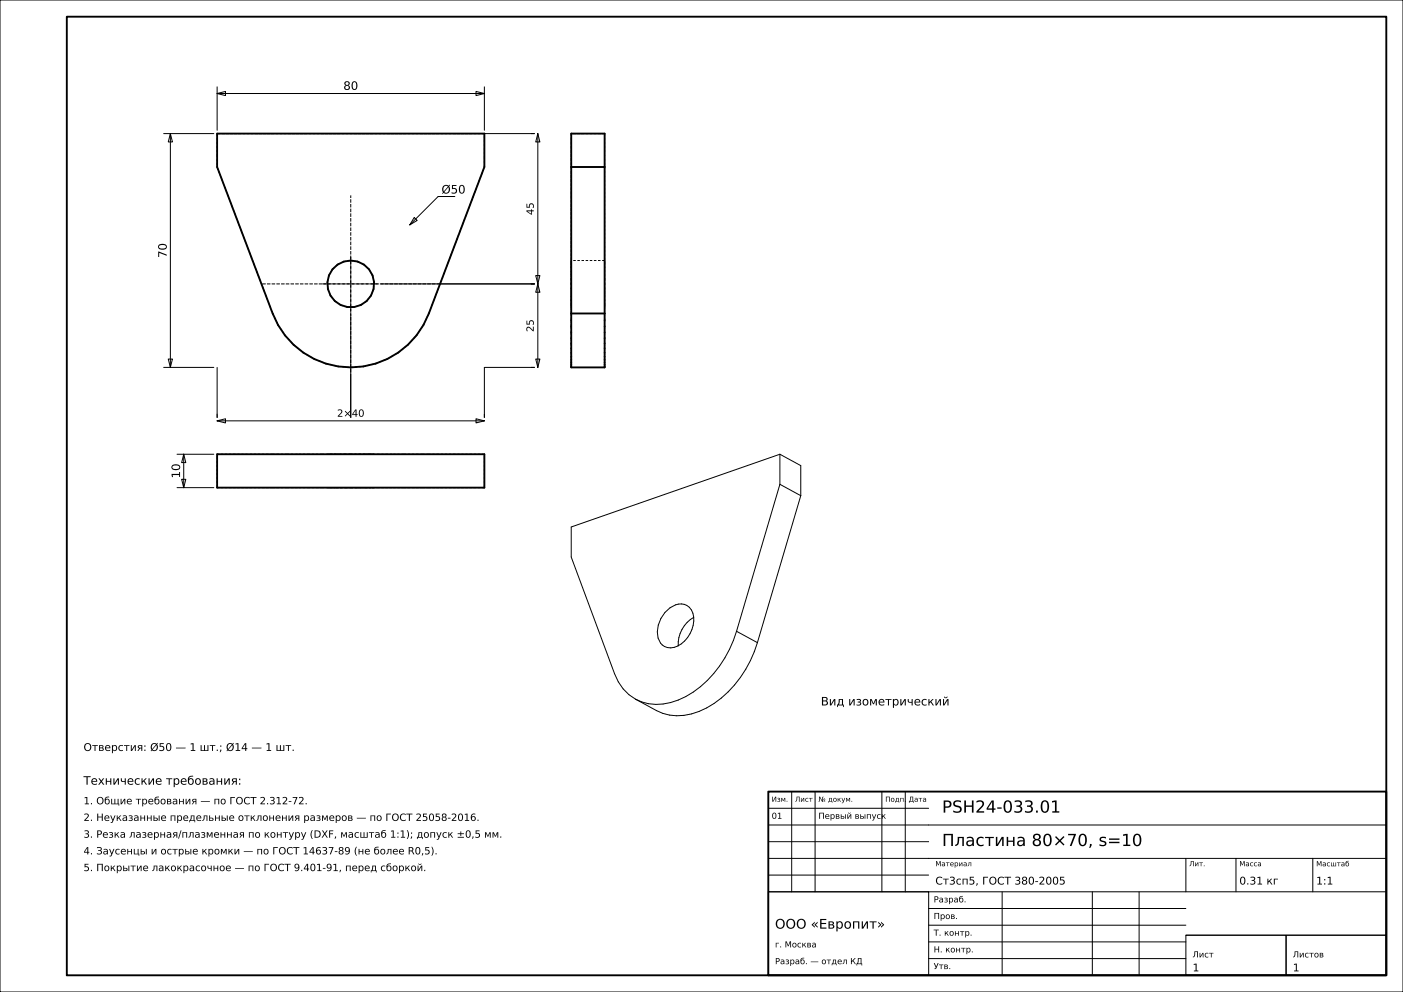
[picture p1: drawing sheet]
<svg xmlns="http://www.w3.org/2000/svg" width="420mm" height="297mm" viewBox="0 0 420 297" stroke-linecap="round" stroke-linejoin="round" font-family="sans-serif">
<g fill="none" stroke="#000" stroke-width=".3">
<path d="M0 0h420v297h-420zM49 40h15M51 40l.6 2.5h-1.2zM51 40v70M65 28l2.5-.6v1.2zM65 26v13M65 28h80M142.5 27.4l2.5 .6-2.5 .6zM145 26v13M145 40h15M161 40l.6 2.5h-1.2zM161 40v70"/>
<path d="M136.2 58.8h-5l-8.5 8.5M124 65.1l.9 .9-2.2 1.3zM105 94v31M114 85h46M160.4 82.5h1.2l-.6 2.5zM161 85l.6 2.5h-1.2zM49 110h15M50.4 107.5h1.2l-.6 2.5zM65 110v15M160 110h-15v15M160.4 107.5h1.2l-.6 2.5zM53 136h11"/>
<path d="M55 136l.6 2.5h-1.2zM55 136v10M65 126l2.5-.6v1.2zM65 126h80M142.5 125.4l2.5 .6-2.5 .6zM233.5 136l6.2 3.4v9M233.5 136v9M233.5 136l-62.5 21.8v9l13 34.9a13.9 13.9 0 0 0 6.3 7.6M53 146h11M54.4 143.5h1.2l-.6 2.5zM233.5 145l6.2 3.4M233.5 145l-13 44"/>
<path d="M239.7 148.4l-13 44M199.1 183.4a5.8 5.8 0 0 1 5.7-2.5 4.5 4.5 0 0 1 2.9 5 8.6 8.6 0 0 1-6.9 8.1 4.1 4.1 0 0 1-4-4.8l.3-2 .8-2zM207.7 184.8a9.3 9.3 0 0 0-4.7 8.5M220.5 189a32.1 32.1 0 0 1-17.5 20.6 14.9 14.9 0 0 1-12.7-.3M220.5 189l6.2 3.4M226.7 192.4a32.1 32.1 0 0 1-17.4 20.6 14.9 14.9 0 0 1-12.8-.3l-6.2-3.4M237 237v30M244 237v30M264 237v30M271 237v30M230 257h185M230 252h48"/>
<path d="M230 247h185M230 242h48M355 257v10M370 257v10M393 257v10M230 267h48v25h-48zM230 267h185M230 262h48M278 277h77M278 272h77M300 267v25M327 267v25"/>
<path d="M341 267v25M278 287h77M278 282h77M355 280h30v12h-30zM355 280h60M385 280h30v12h-30z"/>
</g>
<g fill="none" stroke="#000" stroke-width=".56">
<path d="M20 5h395v287h-395zM65 40h80v10l-16.6 43.9a25 25 0 0 1-23.4 16.1 25 25 0 0 1-23.4-16.1l-16.6-43.9zM171 40h10v70h-10zM171 50h10M171 93.9h10M65 136h80v10h-80zM230 237h185v55h-185z"/>
<circle cx="105" cy="85" r="7"/>
</g>
<g fill="none" stroke="#000" stroke-width=".3" stroke-dasharray=".7 .5" stroke-linecap="butt">
<path d="M65 40v10M145 40h-80M171 40v10M181 40v10M181 40h-10M65 50l16.6 43.9M145 50v-10M171 50v43.9M181 50h-10M181 50v43.9M101.1 79.2l1.8-.9M102.9 78.3l2.1-.3"/>
<path d="M105 78l2.1 .3M107.1 78.3l1.8 .9M108.9 79.2l1.6 1.4M171 78v.2M171 78.2v.5M171 78.7v.8M171 79.5v1.1M171 79.5v-.8M171 78.7v-.5M171 78.2v-.2M181 78h-10M181 78v.2"/>
<path d="M181 78.2v.5M181 78.7v.8M181 79.5v1.1M181 79.5v-.8M181 78.7v-.5M181 78.2v-.2M81.6 93.9l1.6 3.4M83.2 97.3l2.1 3.1M98 84.5l.5-2.1M98.2 86.6l-.2-2.1M98.5 82.4l1-1.8M98.9 88.5l-.7-1.9"/>
<path d="M99.5 80.6l1.6-1.4M100.2 90.1l-1.3-1.6M102 91.3l-1.8-1.2M104 91.9l-2-.6M106 91.9h-2M108 91.3l-2 .6M109.8 90.1l-1.8 1.2M110.5 80.6l1 1.8M111.1 88.5l-1.3 1.6M111.5 82.4l.5 2.1M111.8 86.6l-.7 1.9M112 84.5l-.2 2.1"/>
<path d="M126.8 97.3l1.6-3.4M128.4 93.9l16.6-43.9M171 80.6v1.4M171 82v1.4M171 83.4v1.6M171 85v1.6M171 86.6v1.4M171 88v1.4M171 89.4v1.1M171 90.5v.8M171 91.3v.5M171 91.8v.2"/>
<path d="M171 92v-.2M171 91.8v-.5M171 91.3v-.8M171 90.5v-1.1M171 89.4v-1.4M171 88v-1.4M171 86.6v-1.6M171 85v-1.6M171 83.4v-1.4M171 82v-1.4M171 80.6v-1.1M171 93.9v1.9"/>
<path d="M171 95.8v1.9M171 97.7v1.9M171 99.6v1.6M181 80.6v1.4M181 82v1.4M181 83.4v1.6M181 85v1.6M181 86.6v1.4M181 88v1.4M181 89.4v1.1M181 90.5v.8M181 91.3v.5"/>
<path d="M181 91.8v.2M181 92v-.2M181 91.8v-.5M181 91.3v-.8M181 90.5v-1.1M181 89.4v-1.4M181 88v-1.4M181 86.6v-1.6M181 85v-1.6M181 83.4v-1.4M181 82v-1.4M181 80.6v-1.1"/>
<path d="M181 93.9v1.9M181 95.8v1.9M181 97.7v1.9M181 99.6v1.6M85.3 100.4l2.6 2.8M87.9 103.2l2.9 2.4M90.8 105.6l3.3 1.9M94.1 107.5l3.5 1.4M97.6 108.9l3.6 .8M101.2 109.7l3.8 .3M105 110l3.8-.3M108.8 109.7l3.6-.8"/>
<path d="M112.4 108.9l3.5-1.4M115.9 107.5l3.3-1.9M119.2 105.6l2.9-2.4M122.1 103.2l2.6-2.8M124.7 100.4l2.1-3.1M171 101.2v1.6M171 102.8v1.5M171 104.3v1.3M171 105.6v1.1M171 106.7v1M171 107.7v.8M171 108.5v.7"/>
<path d="M171 109.2v.4M171 109.6v.3M171 109.9v.1M181 101.2v1.6M181 102.8v1.5M181 104.3v1.3M181 105.6v1.1M181 106.7v1M181 107.7v.8M181 108.5v.7M181 109.2v.4M181 109.6v.3"/>
<path d="M181 109.9v.1M81.6 136h-16.6M83.5 136h-1.9M86 136h-2.5M89.1 136h-3.1M92.6 136h-3.5M96.5 136h-3.9M98 136h.2M98.2 136h-.2M98.2 136h.2M98.4 136h.3M98.7 136h-.5"/>
<path d="M98.7 136h.4M99.1 136h.4M99.5 136h-.8M99.5 136h.6M100.1 136h.5M100.6 136h-1.1M100.6 136h.7M100.7 136h-4.2M101.3 136h.7M102 136h-1.4M102 136h.7M102.7 136h.7"/>
<path d="M103.4 136h-1.4M103.4 136h.8M104.2 136h.8M105 136h.8M105 136h-1.6M105 136h-4.3M105.8 136h.8M106.6 136h.7M106.6 136h-1.6M107.3 136h.7M108 136h.7M108 136h-1.4"/>
<path d="M108.7 136h.7M109.3 136h-4.3M109.4 136h.5M109.4 136h-1.4M109.9 136h.6M110.5 136h.4M110.5 136h-1.1M110.9 136h.4M111.3 136h.3M111.3 136h-.8M111.6 136h.2M111.8 136h.2"/>
<path d="M111.8 136h-.5M112 136h-.2M113.5 136h-4.2M117.4 136h-3.9M120.9 136h-3.5M124 136h-3.1M126.5 136h-2.5M128.4 136h-1.9M145 136h-16.6M65 146v-10M81.6 146h-16.6M83.5 146h-1.9"/>
<path d="M86 146h-2.5M89.1 146h-3.1M92.6 146h-3.5M96.5 146h-3.9M98 146h.2M98.2 146h-.2M98.2 146h.5M98.4 146h-.2M98.7 146h-.3M98.7 146h.8M99.1 146h-.4M99.5 146h-.4"/>
<path d="M99.5 146h1.1M100.1 146h-.6M100.6 146h-.5M100.6 146h1.4M100.7 146h-4.2M101.3 146h-.7M102 146h-.7M102 146h1.4M102.7 146h-.7M103.4 146h-.7M103.4 146h1.6M104.2 146h-.8"/>
<path d="M105 146h-.8M105 146h1.6M105 146h-4.3M105.8 146h-.8M106.6 146h1.4M106.6 146h-.8M107.3 146h-.7M108 146h1.4M108 146h-.7M108.7 146h-.7M109.3 146h-4.3M109.4 146h1.1"/>
<path d="M109.4 146h-.7M109.9 146h-.5M110.5 146h.8M110.5 146h-.6M110.9 146h-.4M111.3 146h.5M111.3 146h-.4M111.6 146h-.3M111.8 146h.2M111.8 146h-.2M112 146h-.2M113.5 146h-4.2"/>
<path d="M117.4 146h-3.9M120.9 146h-3.5M124 146h-3.1M126.5 146h-2.5M128.4 146h-1.9M145 146v-10M145 146h-16.6"/>
</g>
<path d="M78.5 85h53M96.5 85h17M105 93.5v-17M105 111.5v-53" fill="none" stroke="#000" stroke-width=".3" stroke-dasharray="1.1 .4" stroke-linecap="butt"/>
<g font-size="5">
<text x="282" y="243.3">PSH24-033.01</text>
<text x="282" y="253.3">Пластина 80×70, s=10</text>
</g>
<text font-size="4" x="232" y="278">ООО «Европит»</text>
<g font-size="3.5">
<text x="102.8" y="26.9">80</text>
<text x="132.2" y="57.9">Ø50</text>
<text x="49.9" y="77.2" transform="rotate(-90 49.9 77.2)">70</text>
<text x="53.9" y="143.2" transform="rotate(-90 53.9 143.2)">10</text>
<text x="245.7" y="211.2">Вид изометрический</text>
<text x="25" y="234.9">Технические требования:</text>
</g>
<g font-size="3.2">
<text x="25" y="224.8">Отверстия: Ø50 — 1 шт.; Ø14 — 1 шт.</text>
<text x="280" y="264.8">Ст3сп5, ГОСТ 380-2005</text>
<text x="371" y="264.8">0.31 кг</text>
<text x="394" y="264.8">1:1</text>
<text x="357" y="290.8">1</text>
<text x="387" y="290.8">1</text>
</g>
<g font-size="3">
<text x="159.8" y="64.4" transform="rotate(-90 159.8 64.4)">45</text>
<text x="159.8" y="99.4" transform="rotate(-90 159.8 99.4)">25</text>
<text x="100.9" y="124.8">2×40</text>
<text x="25" y="240.8">1. Общие требования — по ГОСТ 2.312-72.</text>
<text x="25" y="245.8">2. Неуказанные предельные отклонения размеров — по ГОСТ 25058-2016.</text>
<text x="25" y="250.8">3. Резка лазерная/плазменная по контуру (DXF, масштаб 1:1); допуск ±0,5 мм.</text>
<text x="25" y="255.8">4. Заусенцы и острые кромки — по ГОСТ 14637-89 (не более R0,5).</text>
<text x="25" y="260.8">5. Покрытие лакокрасочное — по ГОСТ 9.401-91, перед сборкой.</text>
</g>
<g font-size="2.5">
<text x="231" y="245.1">01</text>
<text x="245" y="245.1">Первый выпуск</text>
<text x="279.5" y="270.2">Разраб.</text>
<text x="279.5" y="275.1">Пров.</text>
<text x="279.5" y="280.1">Т. контр.</text>
<text x="232" y="283.6">г. Москва</text>
<text x="279.5" y="285.1">Н. контр.</text>
<text x="357" y="286.6">Лист</text>
<text x="387" y="286.6">Листов</text>
<text x="232" y="288.7">Разраб. — отдел КД</text>
<text x="279.5" y="290.1">Утв.</text>
</g>
<g font-size="2.1">
<text x="231" y="240">Изм.</text>
<text x="238" y="240">Лист</text>
<text x="245" y="240">№ докум.</text>
<text x="265" y="240">Подп.</text>
<text x="272" y="240">Дата</text>
<text x="280" y="259.3">Материал</text>
<text x="356" y="259.3">Лит.</text>
<text x="371" y="259.3">Масса</text>
<text x="394" y="259.4">Масштаб</text>
</g>
</svg>
